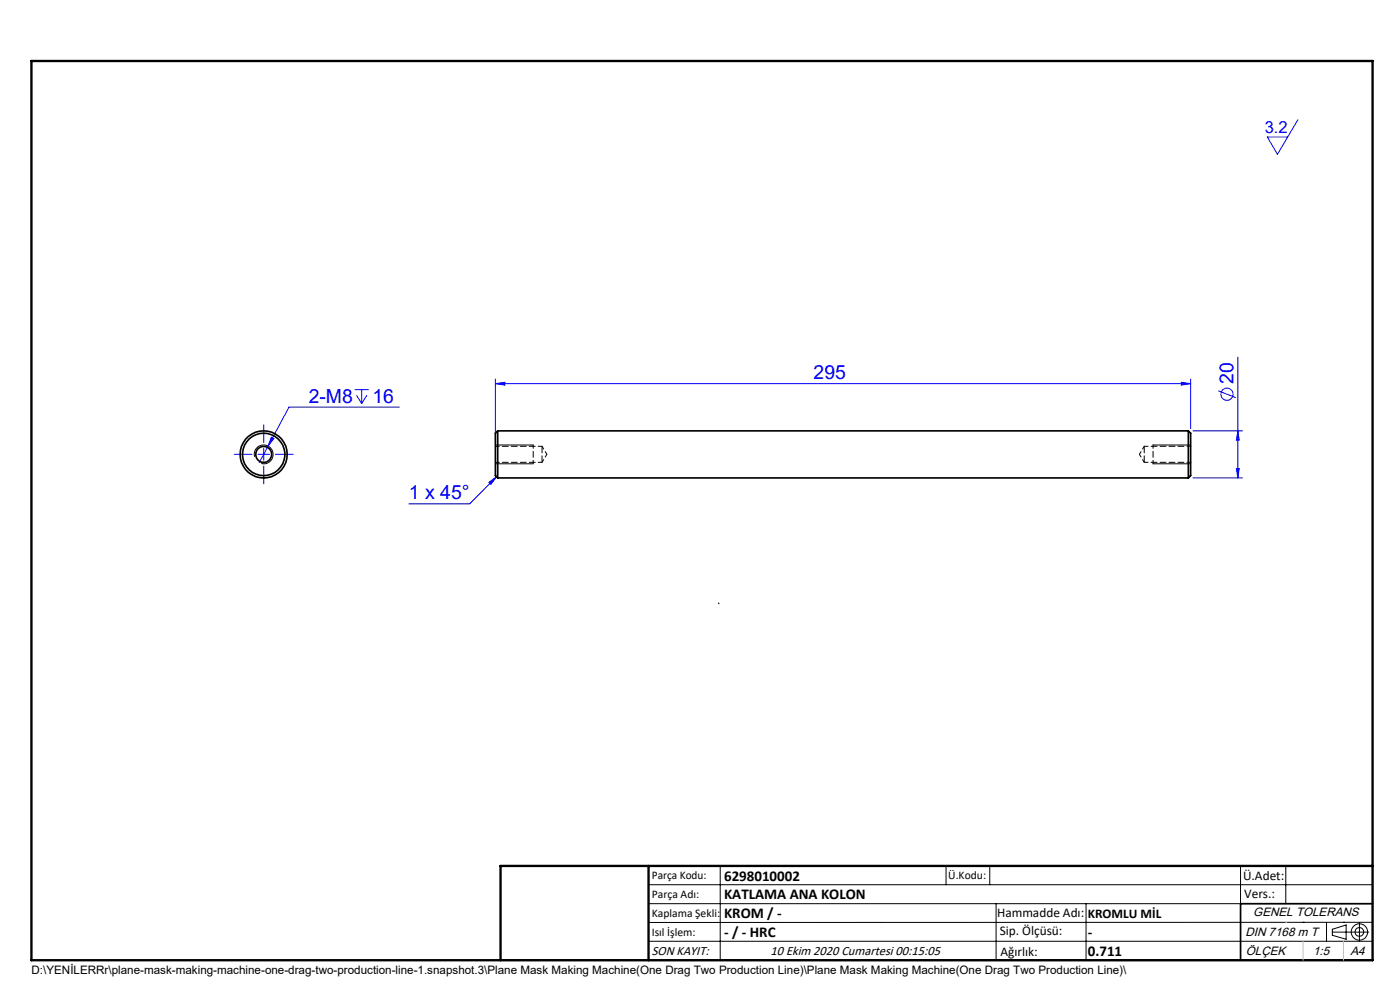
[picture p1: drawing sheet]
<svg xmlns="http://www.w3.org/2000/svg" width="297mm" height="210mm" viewBox="0 0 297 210" stroke-linecap="round" stroke-linejoin="round" font-family="sans-serif">
<g fill="none" stroke="#00f" stroke-width=".21">
<path d="M275.3 25.4l-4.3 7.3-2.1-3.6h4.3M262.6 75.8v25.6M54.7 96.4h2.5M56 95.1v2.5M57.6 92.7l.5 .3-1.2 1.6zM75.2 82.6h3M75.6 83.8l1.1 1.8M76.7 82.6v3M77.8 83.8l-1.1 1.8M84.7 86.4h-23.4l-6.3 11.7M105.1 81.4l2-.3v.6zM105.1 80.4v13.3"/>
<path d="M105.1 81.4h147.5M250.6 81.1l2 .3-2 .3zM252.6 80.4v10.5M253.1 91.4h10.5M258.4 82.9l3.7 1.4M262.3 99.4h.6l-.3 2zM262.6 91.4l.3 2h-.6zM103.7 102.3l1.6-1.2-1.2 1.7zM105.3 101.1l-5.7 5.8h-12.9M253.1 101.4h10.5"/>
<circle cx="260.3" cy="83.6" r="1.29"/>
</g>
<g fill="none" stroke="#000" stroke-width=".21">
<path d="M54 96.9a2 2 0 0 1 1.8-2.5 2 2 0 0 1 2.1 2.2 2 2 0 0 1-2.5 1.7M105.1 98.4h8M105.1 94.4h8M244.6 98.4h8M244.6 94.4h8M137.6 187.7h153.6M137.6 191.7h153.6M137.6 199.7h153.6M152.8 183.7v20M200.7 183.7v4M210 183.7v4M211.3 191.7v12"/>
<path d="M230.4 191.7v12M263.2 183.7v20M272.8 183.7v8M276.4 195.6h.1M281.4 195.6v4.1M282.6 197.7h7.8M282.6 197.1l3-.9v3l-3-.8zM285 195.6h.1M288.4 195.8v3.8M291.2 195.6l-153.6 .1"/>
<circle cx="288.4" cy="197.7" r="1.74"/>
<circle cx="288.4" cy="197.7" r=".93"/>
</g>
<path d="M291.2 191.7h-28v12M106.2 203.7h185" fill="none" stroke="#000" stroke-width=".35"/>
<path d="M6.7 12.9h284.5v190.8h-284.5zM137.6 183.7v20M291.2 183.7h-185v20" fill="none" stroke="#000" stroke-width=".5"/>
<path d="M152.5 128h.1" fill="none" stroke="#191924" stroke-width=".35"/>
<path d="M272.8 195.6h.1M276.4 199.7v4M285 199.7v4" fill="none" stroke="#c0c0c0" stroke-width=".21"/>
<path d="M53.5 96.4h-3.8M56 93.9v-3.8M56 98.9v3.7M58.5 96.4h3.7" fill="none" stroke="#00f" stroke-width=".21" stroke-dasharray="30.5 1.3 1.3 1.3"/>
<path d="M113.1 98.4v-4M244.6 94.4v4" fill="none" stroke="#000" stroke-width=".21" stroke-dasharray="1.3 .6" stroke-dashoffset=".5"/>
<g fill="#00f">
<path d="M250.6 81.1l2 .3-2 .3zM105.1 81.4l2-.3v.6z"/>
<path d="M57.6 92.7l-.7 1.9 1.2-1.6zM103.7 102.3l1.6-1.2-1.2 1.7z"/>
<path d="M262.6 91.4l.3 2h-.6zM262.3 99.4h.6l-.3 2z"/>
</g>
<g fill="none" stroke="#000" stroke-width=".35">
<path d="M105.6 91.4v10M105.6 91.4l-.5 .5v9l.5 .5M105.6 91.4h146.5M252.1 91.4v10M252.1 91.4l.5 .5v9l-.5 .5M105.6 101.4h146.5"/>
<circle cx="55.9" cy="96.4" r="5"/>
<circle cx="55.9" cy="96.4" r="1.7"/>
<circle cx="55.9" cy="96.4" r="4.5"/>
</g>
<path d="M115 98.1v-3.4M242.7 94.7v3.4" fill="none" stroke="#000" stroke-width=".21" stroke-dasharray="1.3 .6" stroke-dashoffset="-.1"/>
<path d="M105.1 98.1h9.9M115 94.7h-9.9M242.7 98.1h9.9M252.6 94.7h-9.9" fill="none" stroke="#000" stroke-width=".21" stroke-dasharray="1.3 .6" stroke-dashoffset=".5"/>
<path d="M115 98.1l1-1.7M116 96.4l-1-1.7M241.7 96.4l1 1.7M242.7 94.7l-1 1.7" fill="none" stroke="#000" stroke-width=".21" stroke-dasharray="1.3 .6" stroke-dashoffset=".6"/>
<g font-size="4.1" fill="#00f">
<text x="172.6" y="80.4">295</text>
<text x="261.7" y="81.5" transform="rotate(-90 261.7 81.5)">20</text>
<text x="65.5" y="85.4">2-M8</text>
<text x="79" y="85.4">16</text>
<text x="86.8" y="105.9">1 x 45°</text>
</g>
<text font-size="3.5" fill="#00f" x="268.3" y="28.2">3.2</text>
<g font-size="3.2">
<text x="153.6" y="190.8">KATLAMA ANA KOLON</text>
<text x="153.6" y="186.8">6298010002</text>
<text x="153.6" y="194.8">KROM / -</text>
<text x="153.6" y="198.8">- / - HRC</text>
<text x="230.8" y="198.7">-</text>
<text x="230.8" y="202.8">0.711</text>
</g>
<g font-size="2.8">
<text x="263.7" y="186.7">Ü.Adet:</text>
<text x="263.9" y="190.5">Vers.:</text>
<text x="211.5" y="194.5">Hammadde Adı:</text>
<text x="230.8" y="194.7">KROMLU MİL</text>
<text x="138.3" y="202.6">SON KAYIT:</text>
<text x="163.5" y="202.6">10 Ekim 2020 Cumartesi 00:15:05</text>
<text x="212.1" y="198.4">Sip. Ölçüsü:</text>
<text x="212.2" y="202.7">Ağırlık:</text>
</g>
<g font-size="2.6">
<text x="265.9" y="194.4">GENEL TOLERANS</text>
<text x="264.2" y="198.5">DIN 7168 m T</text>
<text x="264.3" y="202.6">ÖLÇEK</text>
<text x="278.5" y="202.6">1:5</text>
<text x="286.5" y="202.6">A4</text>
</g>
<g font-size="2.5">
<text x="138.3" y="186.4">Parça Kodu:</text>
<text x="138.3" y="190.5">Parça Adı:</text>
<text x="201.2" y="186.5">Ü.Kodu:</text>
<text x="138.3" y="194.5">Kaplama Şekli:</text>
<text x="138.3" y="198.6">Isıl İşlem:</text>
<text x="6.7" y="206.7">D:\YENİLERRr\plane-mask-making-machine-one-drag-two-production-line-1.snapshot.3\Plane Mask Making Machine(One Drag Two Production Line)\Plane Mask Making Machine(One Drag Two Production Line)\</text>
</g>
</svg>
